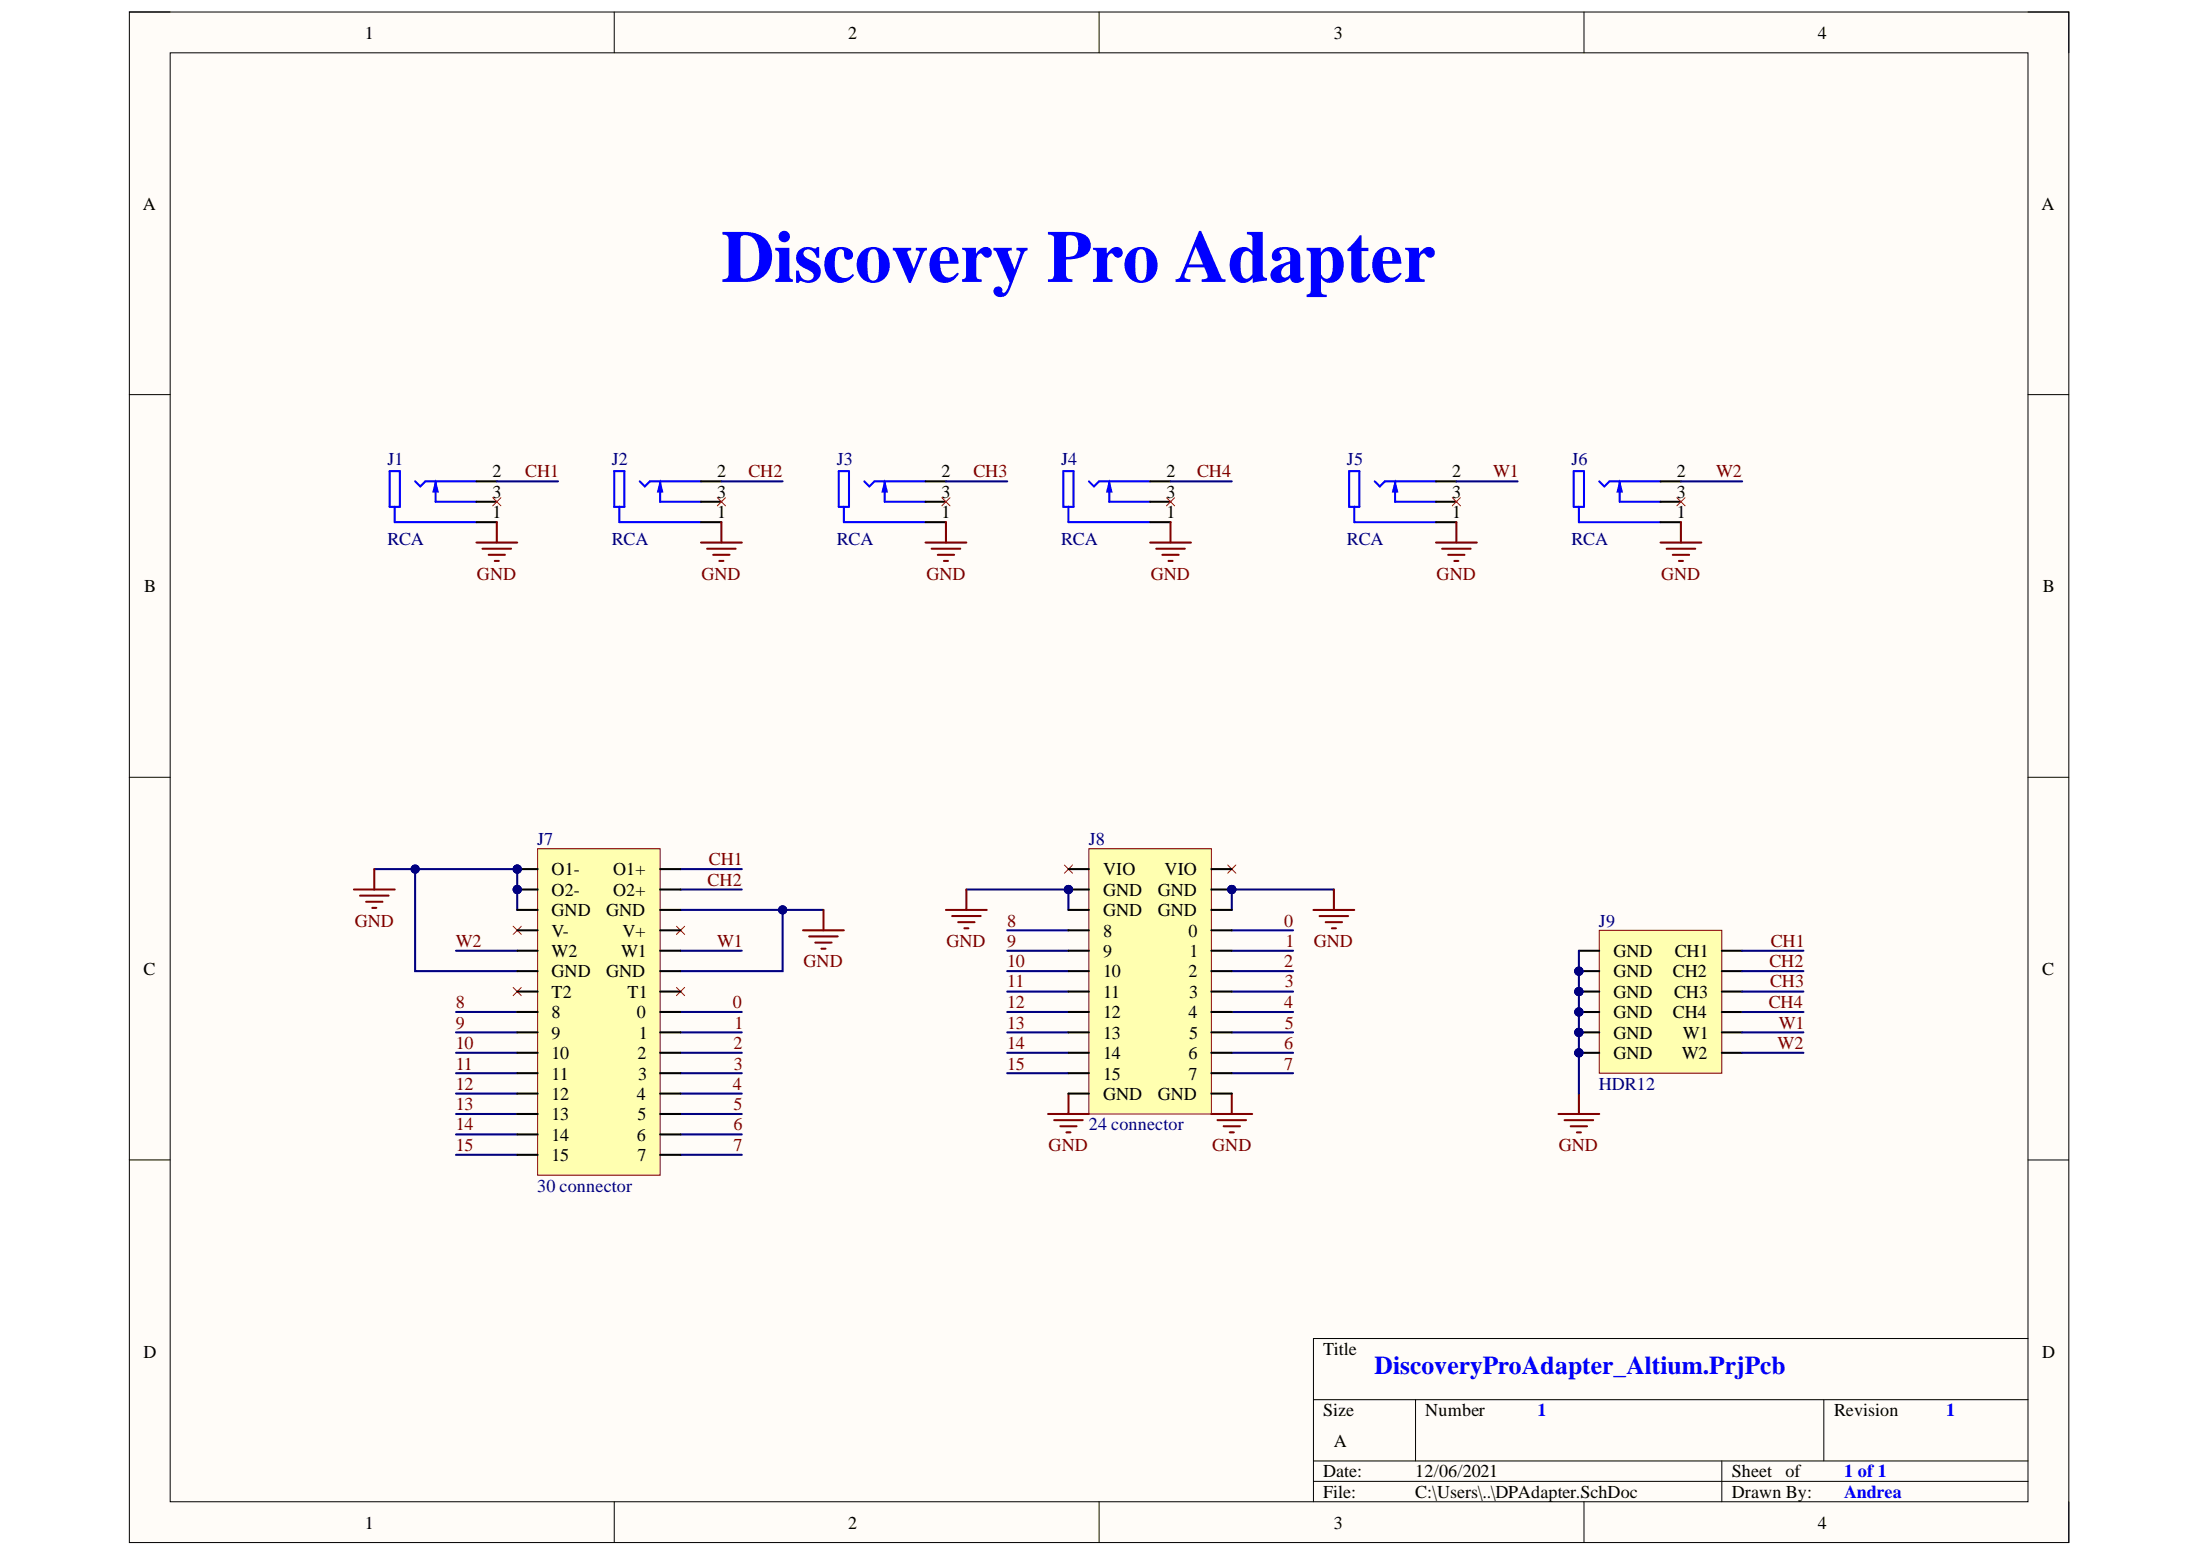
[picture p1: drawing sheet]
# Altium project DiscoveryProAdapter_Altium.PrjPcb
1 sheet, 9 parts. Net scope: global (net labels, ports and power ports of the same name join across sheets).
Board file: DPAdapter.PcbDoc

## Sheet DPAdapter.SchDoc
size A; SheetNumber: 1; SheetTotal: 1

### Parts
J1  RCA  [PJRAN1X1U]
J2  RCA  [PJRAN1X1U]
J3  RCA  [PJRAN1X1U]
J4  RCA  [PJRAN1X1U]
J5  RCA  [PJRAN1X1U]
J6  RCA  [PJRAN1X1U]
J7  30 connector  [AWHW_30_254]
J8  24 connector  [AWHW_24_254]
J9  HDR12  [HDR12_2.54]

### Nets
GND: J1.1(SLEEVE) J2.1(SLEEVE) J3.1(SLEEVE) J4.1(SLEEVE) J5.1(SLEEVE) J6.1(SLEEVE) J7.3(GND) J7.6(GND) J7.16(O1-) J7.17(O2-) J7.18(GND) J7.21(GND) J8.2(GND) J8.3(GND) J8.12(GND) J8.14(GND) J8.15(GND) J8.24(GND) J9.7(GND) J9.8(GND) J9.9(GND) J9.10(GND) J9.11(GND) J9.12(GND)
0: J7.8(0) J8.4(0)
1: J7.9(1) J8.5(1)
2: J7.10(2) J8.6(2)
3: J7.11(3) J8.7(3)
4: J7.12(4) J8.8(4)
5: J7.13(5) J8.9(5)
6: J7.14(6) J8.10(6)
7: J7.15(7) J8.11(7)
8: J7.23(8) J8.16(8)
9: J7.24(9) J8.17(9)
10: J7.25(10) J8.18(10)
11: J7.26(11) J8.19(11)
12: J7.27(12) J8.20(12)
13: J7.28(13) J8.21(13)
14: J7.29(14) J8.22(14)
15: J7.30(15) J8.23(15)
CH1: J1.2(TIP) J1.3(SHUNT) J7.1(O1+) J9.1(CH1)
CH2: J2.2(TIP) J2.3(SHUNT) J7.2(O2+) J9.2(CH2)
CH3: J3.2(TIP) J3.3(SHUNT) J9.3(CH3)
CH4: J4.2(TIP) J4.3(SHUNT) J9.4(CH4)
W1: J5.2(TIP) J5.3(SHUNT) J7.5(W1) J9.5(W1)
W2: J6.2(TIP) J6.3(SHUNT) J7.20(W2) J9.6(W2)

Not connected (* = marked no-connect by the designer): J7 4(V+)* 7(T1)* 19(V-)* 22(T2)*; J8 1(VIO)* 13(VIO)*

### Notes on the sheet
- Discovery Pro Adapter
- 1
- 1 of 1
- Andrea
